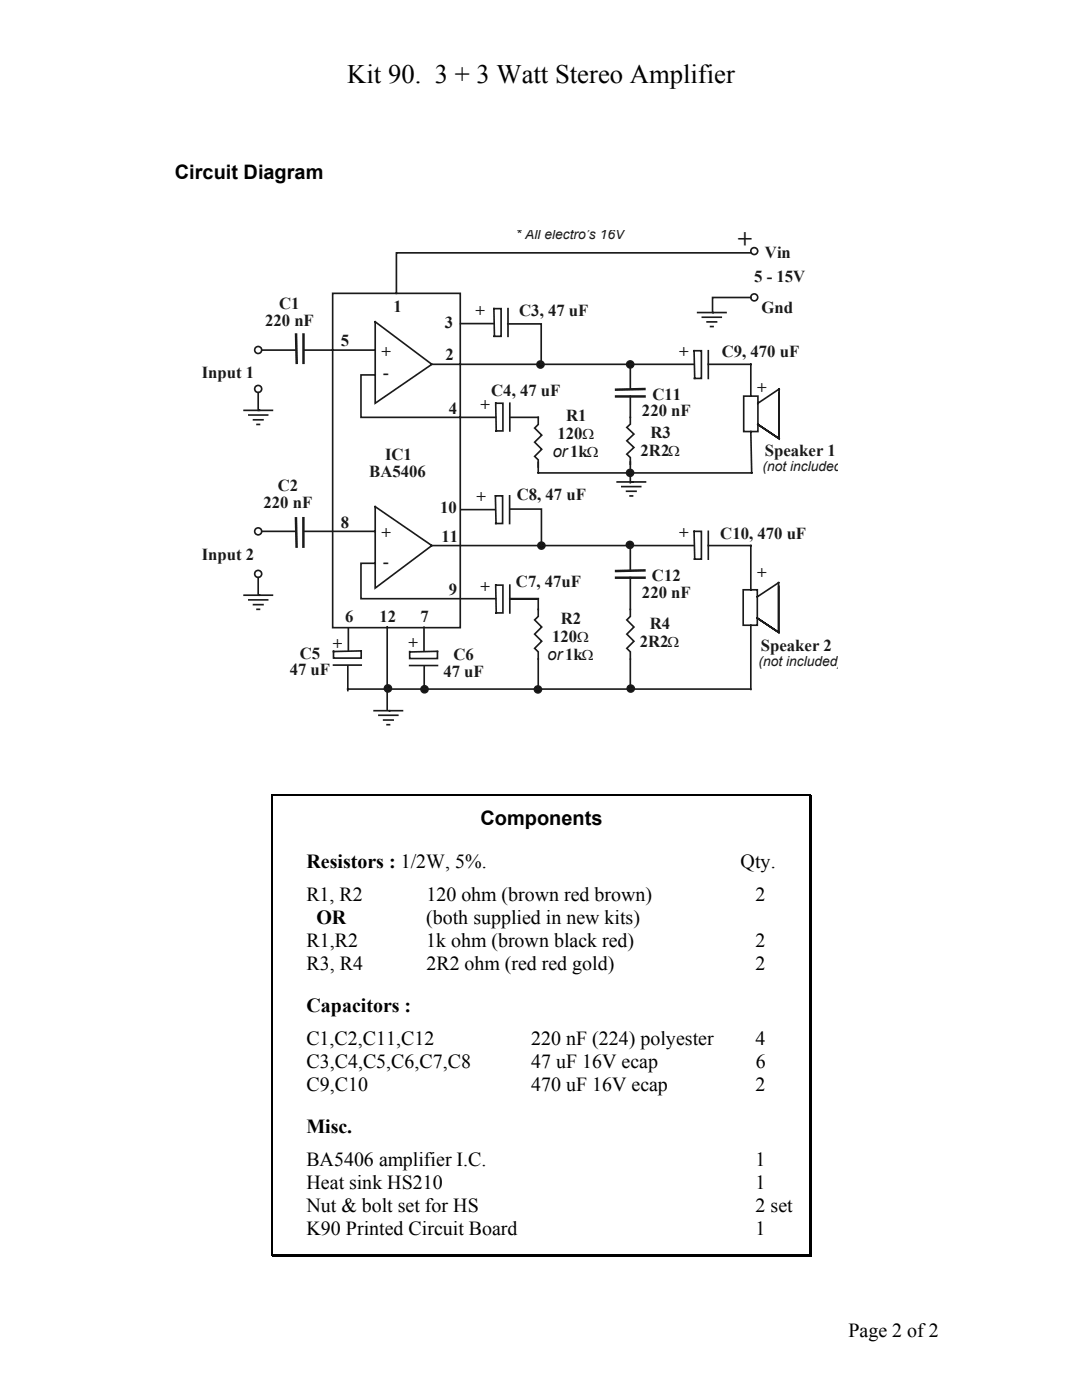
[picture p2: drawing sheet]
<svg xmlns="http://www.w3.org/2000/svg" width="216mm" height="279mm" viewBox="0 0 216 279" stroke-linecap="round" stroke-linejoin="round" font-family="sans-serif">
<g fill="#000">
<path d="M54.1 158.6h.3v.2h-.3zM161.4 158.6h.3v.2h-.3zM161.4 158.8h.5v6.6h-.5zM161.4 165.4h.5v4.2h-.5zM161.4 169.6h.5v4.6h-.5zM161.4 174.2h.5v6.6h-.5zM161.4 180.8h.5v4.5h-.5zM161.4 185.3h.5v4.6h-.5zM161.4 189.9h.5v4.6h-.5zM161.4 194.5h.5v3.8h-.5zM161.4 198.3h.5v4.6h-.5zM161.4 202.9h.5v6.6h-.5z"/>
<path d="M161.4 209.5h.5v4.6h-.5zM161.4 214.1h.5v4.5h-.5zM161.4 218.6h.5v3.9h-.5zM161.4 222.5h.5v4.5h-.5zM161.4 227h.5v6.6h-.5zM161.4 233.6h.5v4.6h-.5zM161.4 238.2h.5v4.6h-.5zM54.1 250.3h.3v.3h-.3zM54.4 250.3h107v.5h-107zM161.4 250.6h.5v.2h-.5zM161.4 250.3h.3v.3h-.3zM161.4 242.8h.5v7.5h-.5z"/>
<path d="M161.7 250.3h.2v.5h-.2z"/>
</g>
<path d="M54.1 158.7h107.6" fill="none" stroke="#000" stroke-width=".23"/>
<path d="M54.3 158.8v91.5" fill="none" stroke="#000" stroke-width=".25"/>
<g fill="none" stroke="#1e1916" stroke-width=".33">
<path d="M98.7 67.1l-.1-5.5h1.4v5.5h-1.4M101.4 61.6v5.5M138.5 70l.1 5.5M138.6 70h1.4v5.5h-1.4M139.2 62.4h5.7M140.1 63.3h3.8M141.1 64.2h1.9M141.3 70v5.5M141.8 65.2h.5M48.7 81.9h5.7M49.7 82.8h3.7M50.6 83.8h1.9"/>
<path d="M51.3 84.7h.5M98.8 99l.2 5.5M98.9 99h1.4v5.5h-1.4M98.9 80.5l.1 5.5M99 80.5h1.4v5.5h-1.4M101.7 99v5.5M101.7 80.5v5.5M107.4 83.3v1.4l-.7 .7 1.4 1.4-1.4 1.4 1.4 1.5-1.4 1.4 .7 .7v1.4M125.8 83.3v1.3l-.7 .7 1.4 1.3-1.4 1.4 1.4 1.3-1.4 1.3 .7 .7v1.3"/>
<circle cx="150.5" cy="59.3" r=".69"/>
<circle cx="150.5" cy="50.1" r=".69"/>
<circle cx="51.5" cy="77.6" r=".7"/>
<circle cx="51.5" cy="69.8" r=".7"/>
</g>
<path d="M59.1 66.8l.1 5.6M60.6 66.8v5.6M122.9 79.1h5.7M128.6 77.6l-5.7 .2" fill="none" stroke="#1e1916" stroke-width=".5"/>
<g fill="#121415" stroke="#1e1916" stroke-width=".33">
<circle cx="108" cy="108.9" r=".7"/>
<circle cx="107.8" cy="72.7" r=".7"/>
<circle cx="125.7" cy="94.4" r=".7"/>
<circle cx="125.7" cy="72.7" r=".7"/>
</g>
<g fill="none" stroke="#1e1916" stroke-width=".33">
<path d="M66.4 58.5h25.4v66.8h-25.4zM149.8 50.5h-70.7v8M149.8 59.4h-7.6v2.8M51.5 78.4v3.5M52.2 69.9h6.7M60.7 69.9h14.2M74.9 64.2l11.3 8.5-11.3 7.8zM74.9 74.8h-2.9v8.5h26.9M86.2 72.7h52.3M125.8 72.7v4.9M125.8 79.1v4.2M141.3 72.7h8.5v6.4"/>
<path d="M148.4 79.1h2.8v7h-2.8zM155.5 78.4v9.1l-4.3-2.8M101.7 83.3h5.7M107.4 94.4h42.6M107.4 92.3v2M123.1 96.2h5.7M124.1 97.1h3.7M125 98h1.9M125.7 99h.5M125.8 92.2v4.1M149.8 86.1l.2 8.2M151.2 80.5l4.3-2.9v9.9l-4.3-2.8"/>
<path d="M151.2 84.7l4.3 2.8M48.7 118.8h5.7M49.7 119.7h3.7M98.9 116.8l.1 5.5M99 116.8h1.4v5.5h-1.4M101.7 116.8v5.5M138.5 106l.1 5.6M138.6 106h1.4v5.6h-1.4M141.3 106v5.6M50.6 120.7h1.9M51.3 121.6h.5M66.5 130v1.3h5.6v-1.3"/>
<path d="M66.5 132.7h5.6M72.1 129.9l-5.6 .1M81.7 130v1.4h5.6v-1.4M81.7 132.8h5.6M87.3 130l-5.5 .1M107.4 121.6v1.4l-.7 .7 1.4 1.4-1.4 1.5 1.4 1.4-1.4 1.4 .7 .7v1.4M125.8 121.6v1.4l-.7 .7 1.4 1.4-1.4 1.5 1.4 1.4-1.4 1.4 .7 .7v1.4M74.7 141.8h5.6M75.6 142.7h3.8M76.6 143.7h1.8M77.2 144.6h.5"/>
<circle cx="51.5" cy="114.5" r=".7"/>
<circle cx="51.5" cy="106" r=".7"/>
</g>
<path d="M59.1 103.4l.1 5.7M60.5 103.4v5.7M122.9 115.3h5.7M128.6 113.8l-5.7 .2" fill="none" stroke="#1e1916" stroke-width=".5"/>
<g fill="#121415" stroke="#1e1916" stroke-width=".33">
<circle cx="84.7" cy="137.6" r=".7"/>
<circle cx="125.7" cy="108.7" r=".7"/>
<circle cx="107.3" cy="137.6" r=".7"/>
<circle cx="125.9" cy="137.4" r=".7"/>
<circle cx="77.4" cy="137.4" r=".7"/>
</g>
<g fill="none" stroke="#1e1916" stroke-width=".33">
<path d="M91.9 64.6h6.6M101.3 64.6h6.7v8.1M51.5 115.3v3.5M52.2 106h6.6M60.7 106h14.2M74.9 101.1l11.3 7.8-11.3 8.5zM74.9 112.4h-2.9v7.1h26.9M86.2 108.9h52.3M92.1 101.7h6.7M101.8 101.6h6.2v7.3M107.4 119.5h-5.7h5.7v2.1M125.8 108.9v4.9"/>
<path d="M125.8 115.3v6.3M141.3 108.9h8.5v8.8M148.3 117.7h2.8v7.1h-2.8zM151.1 119.1l4.3-2.8v9.9l-4.3-2.8M155.4 117v9.2l-4.3-2.8M69.4 137.5h80.3M69.4 132.9v4.9M69.5 125.3v4.5M77.3 125.1v16.6M84.6 125.2v4.7M84.6 132.9v4.5M107.4 131.5v5.9"/>
<path d="M125.8 131.6v5.8M149.8 124.8v12.8M151.1 123.4l4.3 2.8"/>
</g>
<text font-size="5.3" x="69.3" y="16.7">Kit 90. 3 + 3 Watt Stereo Amplifier</text>
<text font-size="5" fill="#1e1916" x="147.3" y="49.3">+</text>
<g font-size="4">
<text x="34.9" y="35.8">Circuit Diagram</text>
<text x="95.9" y="164.6">Components</text>
<text x="61.2" y="173.3">Resistors : 1/2W, 5%.</text>
<text x="147.8" y="173.3">Qty.</text>
<text x="61.1" y="179.9">R1, R2</text>
<text x="85.1" y="179.9">120 ohm (brown red brown)</text>
<text x="150.8" y="179.9">2</text>
<text x="63.2" y="184.4">OR</text>
<text x="85.1" y="184.4">(both supplied in new kits)</text>
<text x="61.2" y="189">R1,R2</text>
<text x="85.1" y="189">1k ohm (brown black red)</text>
<text x="150.8" y="189">2</text>
<text x="61.2" y="193.6">R3, R4</text>
<text x="85.1" y="193.6">2R2 ohm (red red gold)</text>
<text x="150.8" y="193.6">2</text>
<text x="61.2" y="202">Capacitors :</text>
<text x="61.1" y="208.6">C1,C2,C11,C12</text>
<text x="106" y="208.6">220 nF (224) polyester</text>
<text x="150.8" y="208.6">4</text>
<text x="61.2" y="213.1">C3,C4,C5,C6,C7,C8</text>
<text x="106" y="213.1">47 uF 16V ecap</text>
<text x="150.8" y="213.1">6</text>
<text x="61.2" y="217.7">C9,C10</text>
<text x="106" y="217.7">470 uF 16V ecap</text>
<text x="150.8" y="217.7">2</text>
<text x="61.2" y="226.2">Misc.</text>
<text x="61.1" y="232.7">BA5406 amplifier I.C.</text>
<text x="150.8" y="232.7">1</text>
<text x="61.2" y="237.3">Heat sink HS210</text>
<text x="150.8" y="237.3">1</text>
<text x="61.2" y="241.9">Nut &amp; bolt set for HS</text>
<text x="150.8" y="241.9">2 set</text>
<text x="61.2" y="246.5">K90 Printed Circuit Board</text>
<text x="150.8" y="246.5">1</text>
<text x="169.3" y="266.8">Page 2 of 2</text>
</g>
<g font-size="3.3" fill="#1e1916">
<text x="152.6" y="51.5">Vin</text>
<text x="150.5" y="56.3">5 - 15V</text>
<text x="52.9" y="65">220 nF</text>
<text x="55.7" y="61.6">C1</text>
<text x="78.5" y="62.2">1</text>
<text x="88.8" y="65.4">3</text>
<text x="94.9" y="63">+</text>
<text x="103.6" y="63">C3, 47 uF</text>
<text x="152" y="62.5">Gnd</text>
<text x="68" y="69.2">5</text>
<text x="76.1" y="71.3">+</text>
<text x="88.9" y="71.9">2</text>
<text x="135.5" y="71.3">+</text>
<text x="144" y="71.3">C9, 470 uF</text>
<text x="40.3" y="75.5">Input 1</text>
<text x="76.5" y="75.5">-</text>
<text x="89.6" y="82.6">4</text>
<text x="95.9" y="81.9">+</text>
<text x="98" y="79.1">C4, 47 uF</text>
<text x="112.9" y="83.9">R1</text>
<text x="128.1" y="83.1">220 nF</text>
<text x="130.2" y="79.8">C11</text>
<text x="151.1" y="78.4">+</text>
<text x="111.2" y="87.6">120Ω</text>
<text x="129.8" y="87.4">R3</text>
<text x="73.7" y="95.2">BA5406</text>
<text x="76.8" y="91.8">IC1</text>
<text x="127.8" y="91">2R2Ω</text>
<text x="152.6" y="91.1">Speaker 1</text>
<text x="52.6" y="101.4">220 nF</text>
<text x="55.4" y="98.1">C2</text>
<text x="95.1" y="100.2">+</text>
<text x="103.1" y="99.8">C8, 47 uF</text>
<text x="68" y="105.3">8</text>
<text x="76.1" y="107.5">+</text>
<text x="87.8" y="102.3">10</text>
<text x="135.5" y="107.5">+</text>
<text x="143.7" y="107.5">C10, 470 uF</text>
<text x="40.3" y="111.7">Input 2</text>
<text x="76.5" y="113.1">-</text>
<text x="88.1" y="108.2">11</text>
<text x="89.6" y="118.8">9</text>
<text x="95.9" y="118.1">+</text>
<text x="103" y="117.2">C7, 47uF</text>
<text x="128.1" y="119.3">220 nF</text>
<text x="130.1" y="116">C12</text>
<text x="151.1" y="115.3">+</text>
<text x="68.9" y="124.2">6</text>
<text x="75.7" y="124.1">12</text>
<text x="83.9" y="124.1">7</text>
<text x="111.9" y="124.5">R2</text>
<text x="129.6" y="125.5">R4</text>
<text x="59.8" y="131.4">C5</text>
<text x="66.4" y="129.5">+</text>
<text x="81.5" y="129.3">+</text>
<text x="90.5" y="131.7">C6</text>
<text x="110.2" y="128.1">120Ω</text>
<text x="127.7" y="129.1">2R2Ω</text>
<text x="151.8" y="129.9">Speaker 2</text>
<text x="57.8" y="134.8">47 uF</text>
<text x="88.5" y="135.1">47 uF</text>
</g>
<g font-size="3.3" fill="#121415">
<text x="110.3" y="91.2">or1kΩ</text>
<text x="109.2" y="131.8">or1kΩ</text>
</g>
<g font-size="2.8" fill="#1e1916">
<text x="103" y="47.8">* All electro’s 16V</text>
<text x="152.1" y="94">(not included</text>
<text x="151.3" y="132.8">(not included)</text>
</g>
</svg>
